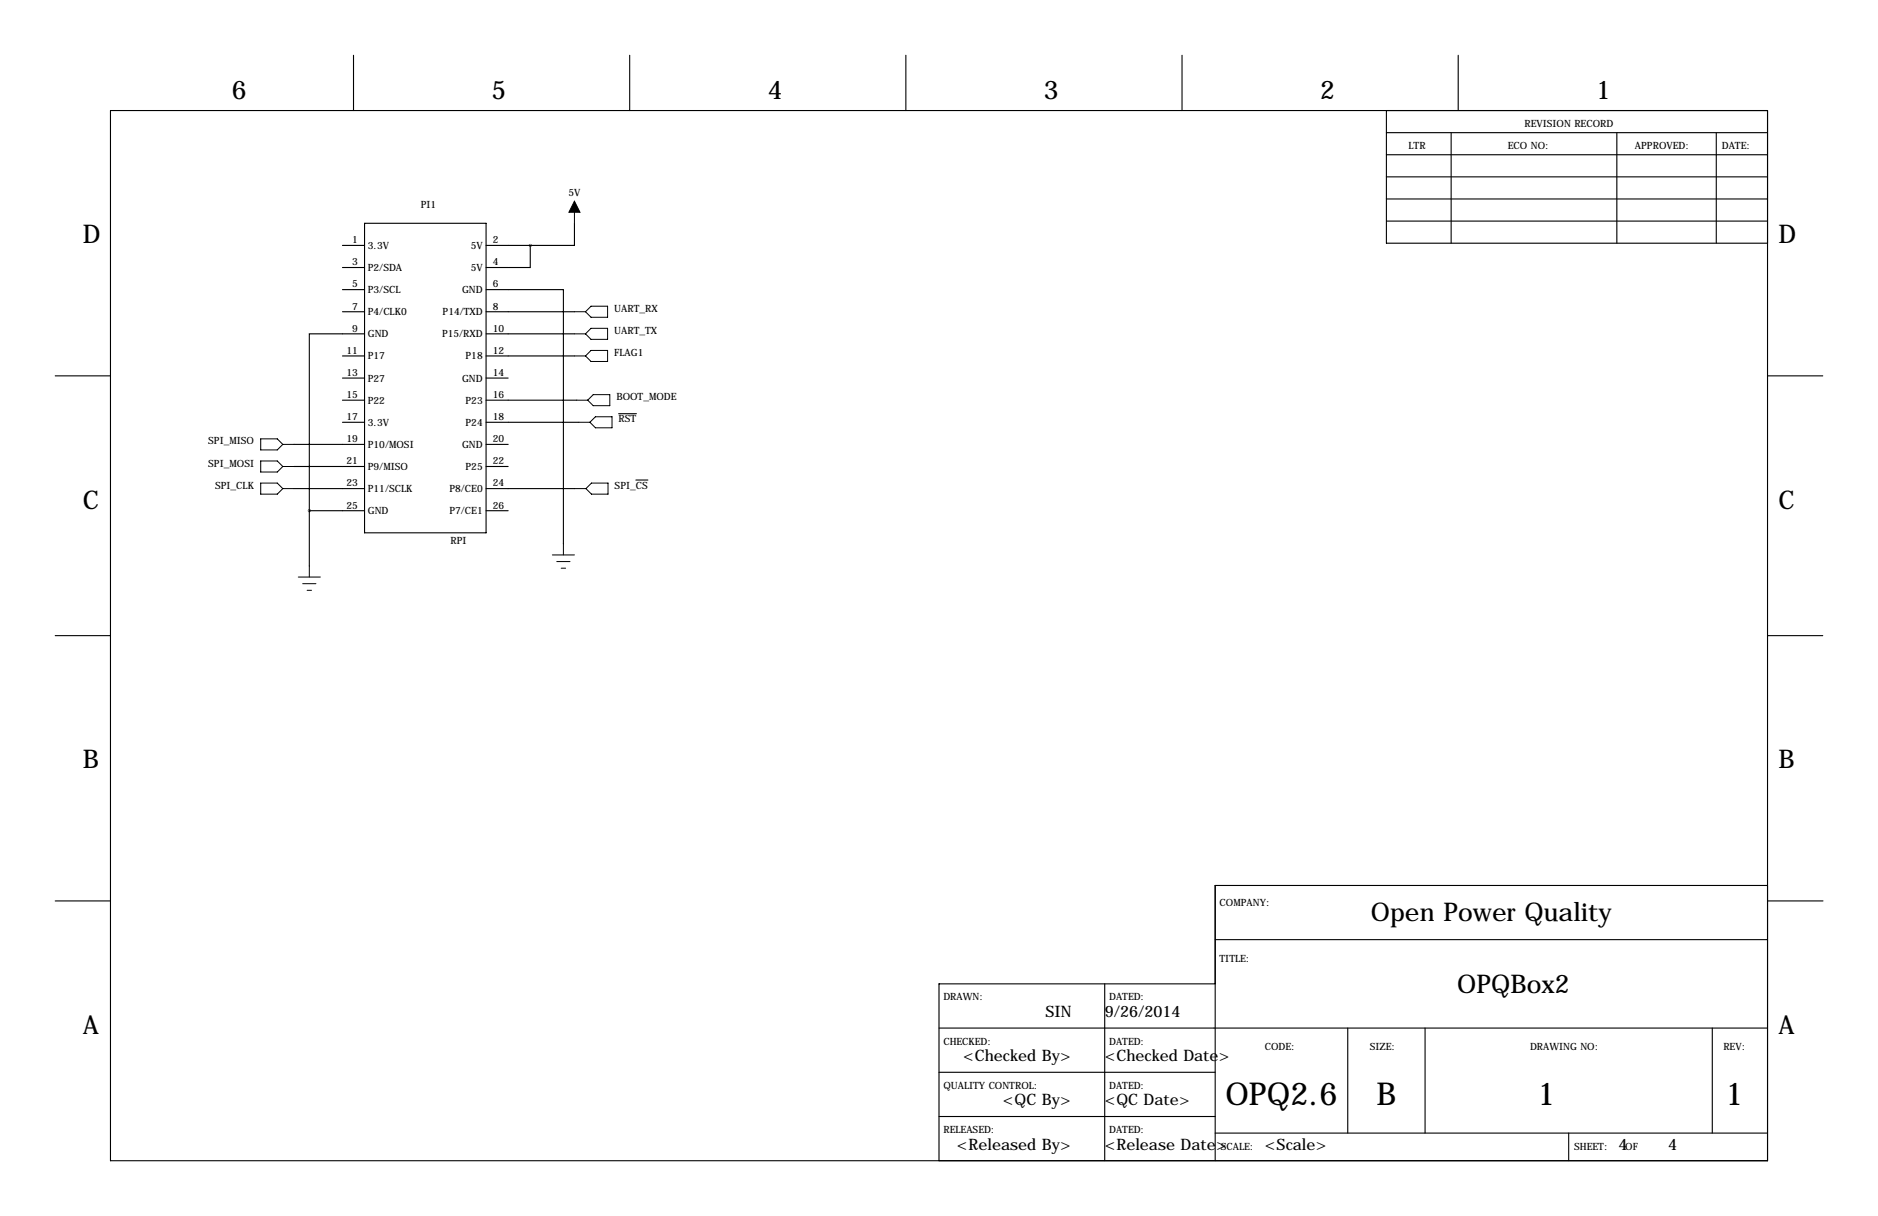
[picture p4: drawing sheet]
<svg xmlns="http://www.w3.org/2000/svg" width="432mm" height="279mm" viewBox="0 0 432 279" stroke-linecap="round" stroke-linejoin="round" font-family="sans-serif">
<g fill="none" stroke="#000" stroke-width=".25">
<path d="M81.3 12.7v12.7M144.8 12.7v12.7M208.3 12.7v12.7M271.8 12.7v12.7M335.3 12.7v12.7M25.4 25.4h381v241.3h-381zM318.8 30.5h87.6M318.8 35.6h87.6M318.8 25.4v30.5h87.6M333.7 30.5v25.4M371.8 30.5v25.4M394.6 30.5v25.4"/>
<path d="M78.7 56.4h5.1M83.8 51.3h28v71.1h-28zM111.8 56.4h10.1M121.9 56.4v5.1h-10.1M132.1 51.3v5.1h-10.2M318.8 45.7h87.6M318.8 50.8h87.6M318.8 40.6h87.6M78.7 61.5h5.1M78.7 66.5h5.1M78.7 71.6h5.1M83.8 76.7h-12.7v40.6"/>
<path d="M111.8 66.5h17.7v58.5M111.8 71.6h20.3M111.8 76.7h20.3M12.7 86.4h12.7M78.7 81.8h5.1M78.7 86.9h5.1M78.7 91.9h5.1M78.7 97h5.1M111.8 81.8h20.3M111.8 86.9h5M111.8 91.9h20.8M111.8 97h21.3"/>
<path d="M142.2 95.1h4.1M406.4 86.4h12.7M67.6 102.1h16.2M67.6 107.2h16.2M67.6 112.3h16.2M71.1 117.3h12.7M71.1 117.3v12.7M111.8 102.1h5M111.8 107.2h5M111.8 112.3h20.4M111.8 117.3h5M146.2 110.3h2.8"/>
<path d="M12.7 146h12.7M406.4 146h12.7M12.7 207h12.7M279.4 215.9h127M406.4 203.5h-127v63.2M406.5 207h12.7M215.9 236.2h190.5M254 226.1v40.6M279.4 226.1h-63.5v40.6M309.9 236.2v24.1M327.7 236.2v24.1M393.7 236.2v24.1"/>
<path d="M215.9 246.4h63.5M215.9 256.5h63.5M279.4 260.3h127M360.7 260.3v6.4"/>
</g>
<g fill="none" stroke="#000" stroke-width=".23">
<path d="M132.1 46.2v5.1M132.1 71.6h2.5M132.1 76.7h2.5M134.6 71.6l1.3-1.2h3.8v2.5h-3.8zM134.6 76.7l1.3-1.3h3.8v2.6h-3.8zM132.1 81.8h2.5M132.6 91.9h2.5M133.1 97h2.5M135.9 80.5h3.8v2.6h-3.8l-1.3-1.3zM136.4 90.7h3.8v2.5h-3.8l-1.3-1.3zM136.9 95.8h3.8v2.5h-3.8l-1.3-1.3zM59.9 111h3.9l1.2 1.3-1.2 1.2h-3.9z"/>
<path d="M59.9 100.8h3.9l1.2 1.3-1.2 1.3h-3.9zM59.9 105.9h3.9l1.2 1.3-1.2 1.3h-3.9zM65 112.3h2.6M65 102.1h2.6M65 107.2h2.6M132.2 112.3h2.5M134.7 112.3l1.3-1.3h3.8v2.5h-3.8zM68.6 132.6h5.1M69.6 134.1h3M70.6 135.6h1M71.1 130v2.6M127 127.5h5.1"/>
<path d="M128 129h3.1M129 130.6h1M129.5 125v2.5"/>
</g>
<path d="M132.1 46.2l1.2 2.6h-2.5z" fill="#000" stroke="#000" stroke-width=".23"/>
<g font-size="7.3">
<text x="281.8" y="254">OPQ2.6</text>
<text x="316.5" y="254">B</text>
<text x="353.5" y="254">1</text>
<text x="396.7" y="254">1</text>
</g>
<g font-size="5.9">
<text x="53.3" y="22.9">6</text>
<text x="113" y="22.9">5</text>
<text x="176.5" y="22.9">4</text>
<text x="240" y="22.9">3</text>
<text x="303.5" y="22.9">2</text>
<text x="367" y="22.9">1</text>
<text x="19" y="55.9">D</text>
<text x="408.9" y="55.9">D</text>
<text x="19" y="116.8">C</text>
<text x="408.9" y="116.8">C</text>
<text x="19" y="176.5">B</text>
<text x="408.9" y="176.5">B</text>
<text x="315.2" y="211.6">Open Power Quality</text>
<text x="335.1" y="228.1">OPQBox2</text>
<text x="19" y="237.5">A</text>
<text x="408.9" y="237.5">A</text>
</g>
<g font-size="3.6">
<text x="240.4" y="233.7">SIN</text>
<text x="254" y="233.7">9/26/2014</text>
<text x="221.4" y="243.8">&lt;Checked By&gt;</text>
<text x="254" y="243.8">&lt;Checked Date&gt;</text>
<text x="230.6" y="254">&lt;QC By&gt;</text>
<text x="254" y="254">&lt;QC Date&gt;</text>
<text x="220" y="264.2">&lt;Released By&gt;</text>
<text x="254" y="264.2">&lt;Release Date&gt;</text>
<text x="290.8" y="264.2">&lt;Scale&gt;</text>
<text x="372.1" y="264.2">4</text>
<text x="383.5" y="264.2">4</text>
</g>
<g font-size="2.3">
<text x="350.5" y="29.2">REVISION RECORD</text>
<text x="323.8" y="34.3">LTR</text>
<text x="346.7" y="34.3">ECO NO:</text>
<text x="375.9" y="34.3">APPROVED:</text>
<text x="395.9" y="34.3">DATE:</text>
<text x="96.8" y="47.8">PI1</text>
<text x="130.7" y="45">5V</text>
<text x="81" y="55.9">1</text>
<text x="84.6" y="57.2">3.3V</text>
<text x="108.2" y="57.2">5V</text>
<text x="113.3" y="55.9">2</text>
<text x="81" y="61">3</text>
<text x="84.6" y="62.3">P2/SDA</text>
<text x="108.2" y="62.3">5V</text>
<text x="113.3" y="61">4</text>
<text x="81" y="66">5</text>
<text x="81" y="71.1">7</text>
<text x="84.6" y="67.4">P3/SCL</text>
<text x="106.3" y="67.4">GND</text>
<text x="113.3" y="66">6</text>
<text x="113.3" y="71.1">8</text>
<text x="141.2" y="71.6">UART_RX</text>
<text x="81" y="76.2">9</text>
<text x="84.6" y="72.4">P4/CLK0</text>
<text x="84.6" y="77.5">GND</text>
<text x="101.6" y="77.5">P15/RXD</text>
<text x="101.8" y="72.4">P14/TXD</text>
<text x="113.3" y="76.2">10</text>
<text x="141.2" y="76.7">UART_TX</text>
<text x="79.7" y="81.3">11</text>
<text x="84.6" y="82.6">P17</text>
<text x="107" y="82.6">P18</text>
<text x="113.3" y="81.3">12</text>
<text x="141.2" y="81.8">FLAG1</text>
<text x="79.7" y="86.4">13</text>
<text x="84.6" y="87.7">P27</text>
<text x="106.3" y="87.7">GND</text>
<text x="113.3" y="86.4">14</text>
<text x="79.7" y="91.4">15</text>
<text x="84.6" y="92.8">P22</text>
<text x="107" y="92.8">P23</text>
<text x="113.3" y="91.4">16</text>
<text x="141.7" y="91.9">BOOT_MODE</text>
<text x="79.7" y="96.5">17</text>
<text x="79.7" y="101.6">19</text>
<text x="84.6" y="97.8">3.3V</text>
<text x="107" y="97.8">P24</text>
<text x="113.3" y="96.5">18</text>
<text x="113.3" y="101.6">20</text>
<text x="142.2" y="97">RST</text>
<text x="47.9" y="102.1">SPI_MISO</text>
<text x="47.9" y="107.2">SPI_MOSI</text>
<text x="79.7" y="106.7">21</text>
<text x="84.6" y="102.9">P10/MOSI</text>
<text x="84.6" y="108">P9/MISO</text>
<text x="106.3" y="102.9">GND</text>
<text x="107" y="108">P25</text>
<text x="113.3" y="106.7">22</text>
<text x="49.5" y="112.3">SPI_CLK</text>
<text x="79.7" y="111.8">23</text>
<text x="84.6" y="113.1">P11/SCLK</text>
<text x="103.4" y="113.1">P8/CE0</text>
<text x="113.3" y="111.8">24</text>
<text x="141.3" y="112.3">SPI_CS</text>
<text x="79.7" y="116.8">25</text>
<text x="84.6" y="118.2">GND</text>
<text x="103.4" y="118.2">P7/CE1</text>
<text x="113.3" y="116.8">26</text>
<text x="103.6" y="125.1">RPI</text>
<text x="280.4" y="208.3">COMPANY:</text>
<text x="280.4" y="221">TITLE:</text>
<text x="216.9" y="229.9">DRAWN:</text>
<text x="255" y="229.9">DATED:</text>
<text x="216.9" y="240">CHECKED:</text>
<text x="255" y="240">DATED:</text>
<text x="290.8" y="241.3">CODE:</text>
<text x="315" y="241.3">SIZE:</text>
<text x="351.8" y="241.3">DRAWING NO:</text>
<text x="396.2" y="241.3">REV:</text>
<text x="216.9" y="250.2">QUALITY CONTROL:</text>
<text x="255" y="250.2">DATED:</text>
<text x="216.9" y="260.3">RELEASED:</text>
<text x="255" y="260.3">DATED:</text>
<text x="280.7" y="264.2">SCALE:</text>
<text x="361.9" y="264.2">SHEET:</text>
<text x="373.7" y="264.2">OF</text>
</g>
</svg>
